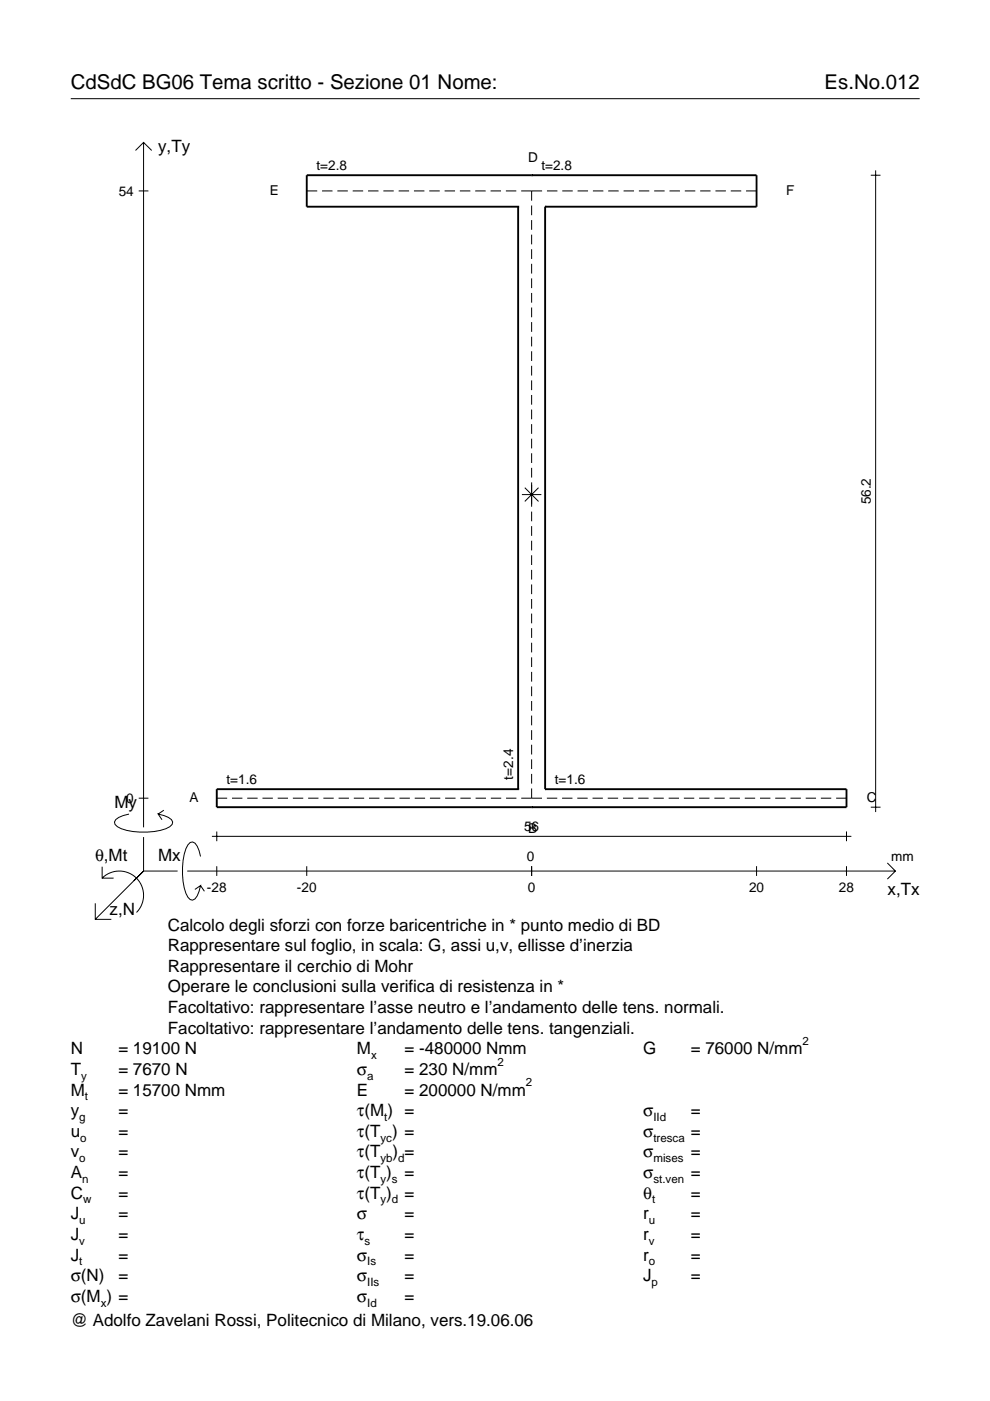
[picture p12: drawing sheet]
<svg xmlns="http://www.w3.org/2000/svg" width="210mm" height="297mm" viewBox="0 0 210 297" stroke-linecap="round" stroke-linejoin="round" font-family="sans-serif">
<g fill="none" stroke="#000" stroke-width=".21">
<path d="M15 20.9h180M28.7 31.9l1.7-1.7 1.8 1.7M30.4 30.2v145.2M184.6 37.2h2.1M185.7 36.1v136.1M29.4 40.5h2.1M65 40.5h2.3M68.3 40.5h2.2M71.5 40.5h2.2M74.8 40.5h2.2M78 40.5h2.2M81.3 40.5h2.2"/>
<path d="M84.5 40.5h2.2M87.8 40.5h2.2M91 40.5h2.2M94.3 40.5h2.2M97.5 40.5h2.2M100.8 40.5h2.2M104 40.5h2.2M107.3 40.5h2.2M110.5 40.5h4.4M112.7 40.5v2M112.7 43.6v2M112.7 46.7v2"/>
<path d="M112.7 49.8v2M112.7 52.8v2.1M112.7 55.9v2.1M112.7 59v2.1M116 40.5h2.2M119.2 40.5h2.2M122.5 40.5h2.2M125.7 40.5h2.2M129 40.5h2.2M132.2 40.5h2.2M135.5 40.5h2.2M138.7 40.5h2.2"/>
<path d="M141.9 40.5h2.3M145.2 40.5h2.2M148.4 40.5h2.3M151.7 40.5h2.2M154.9 40.5h2.3M158.2 40.5h2.2M112.7 62.1v2.1M112.7 65.2v2.1M112.7 68.3v2.1M112.7 71.4v2M112.7 74.5v2M112.7 77.6v2"/>
<path d="M112.7 80.7v2M112.7 83.7v2.1M112.7 86.8v2.1M112.7 89.9v2.1M112.7 93v2.1M112.7 96.1v2.1M112.7 99.2v2.1M110.7 104.9h4.1M111.3 103.4l2.9 2.9M112.7 102.3v5.1M112.7 108.5v2M112.7 111.6v2"/>
<path d="M112.7 114.6v2.1M112.7 117.7v2.1M114.2 103.4l-2.9 2.9M112.7 120.8v2.1M112.7 123.9v2.1M112.7 127v2.1M112.7 130.1v2.1M112.7 133.2v2M112.7 136.3v2M112.7 139.4v2M112.7 142.5v2M112.7 145.5v2.1"/>
<path d="M112.7 148.6v2.1M112.7 151.7v2.1M112.7 154.8v2.1M112.7 157.9v2.1M27.3 172.6a3.6 3.6 0 0 0-3 1.7l.1 .5a5.7 5.7 0 0 0 3.8 1.5 13.3 13.3 0 0 0 7.8-1l.5-.5 .1-.5a3.6 3.6 0 0 0-3.1-1.7l.8 1.2M29.4 169.2h2.1M30.4 177.5v7.2M34.7 171.8l-1.2 .8M44.9 177.3h135.6M46 169.2h2.2M46 176.3v2.1M49.2 169.2h2.2"/>
<path d="M52.4 169.2h2.2M55.6 169.2h2.2M58.9 169.2h2.2M62.1 169.2h2.2M65.3 169.2h2.2M68.6 169.2h2.2M71.8 169.2h2.2M75 169.2h2.2M78.2 169.2h2.2M81.5 169.2h2.2M84.7 169.2h2.2M87.9 169.2h2.2"/>
<path d="M91.2 169.2h2.1M94.4 169.2h2.2M97.6 169.2h2.2M100.8 169.2h2.2M104.1 169.2h2.2M107.3 169.2h2.2M110.5 169.2h4.4M112.7 161v2.1M112.7 164.1v2M112.7 167.2v2M115.9 169.2h2.2M119.2 169.2h2.2"/>
<path d="M122.4 169.2h2.2M125.6 169.2h2.2M128.9 169.2h2.2M132.1 169.2h2.2M135.3 169.2h2.2M138.5 169.2h2.2M141.8 169.2h2.2M145 169.2h2.2M148.2 169.2h2.2M151.5 169.2h2.2M154.7 169.2h2.2M157.9 169.2h2.2"/>
<path d="M161.1 169.2h2.2M164.4 169.2h2.2M167.6 169.2h2.2M170.8 169.2h2.2M174 169.2h2.2M177.3 169.2h2.2M179.5 176.3v2.1M184.6 171.1h2.1M20.2 191.5v3.4h3.4M21.7 186.2a5.1 5.1 0 0 1 7.2 0 5.1 5.1 0 0 1 0 7.3M21.7 183.8v2.4h2.4M30.4 184.7l-10.2 10.2"/>
<path d="M30.4 184.7l-2 2M30.4 184.7h7.2M39.7 184.7h150.1M42.5 181.6a3.6 3.6 0 0 0-1.7-3.1l-.5 .1a5.7 5.7 0 0 0-1.5 3.8 13.3 13.3 0 0 0 1 7.8l.5 .5 .5 .2a3.6 3.6 0 0 0 1.7-3.1l-1.2 .8M42.5 187.8l.8 1.2M46 183.7v2M65 183.7v2M112.7 183.7v2M160.4 183.7v2M179.5 183.7v2M188.1 183l1.7 1.7-1.7 1.7"/>
</g>
<path d="M112.7 37.2h.1M109.9 43.8h.1M109.9 43.8v123.5M109.9 43.8h-44.9v-6.6h95.4v6.6h-44.8M115.6 43.8h.1M115.6 43.8v123.5M109.9 167.3h.1M109.9 167.3h-63.9v3.8h133.5v-3.8h-63.9M112.7 171.1h.1M115.6 167.3h.1" fill="none" stroke="#000" stroke-width=".4"/>
<g font-size="4.3">
<text x="15" y="18.9">CdSdC BG06 Tema scritto - Sezione 01 Nome:</text>
<text x="174.8" y="18.9">Es.No.012</text>
</g>
<g font-size="3.6">
<text x="33.5" y="32.3">y,Ty</text>
<text x="24.3" y="171.3">My</text>
<text x="20.1" y="182.6">θ,Mt</text>
<text x="33.5" y="182.6">Mx</text>
<text x="188.2" y="189.8">x,Tx</text>
<text x="23.2" y="193.9">z,N</text>
<text x="35.6" y="197.3">Calcolo degli sforzi con forze baricentriche in * punto medio di BD</text>
<text x="35.6" y="201.7">Rappresentare sul foglio, in scala: G, assi u,v, ellisse d’inerzia</text>
<text x="35.6" y="206">Rappresentare il cerchio di Mohr</text>
<text x="35.6" y="210.4">Operare le conclusioni sulla verifica di resistenza in *</text>
<text x="35.6" y="214.8">Facoltativo: rappresentare l’asse neutro e l’andamento delle tens. normali.</text>
<text x="35.6" y="219.2">Facoltativo: rappresentare l’andamento delle tens. tangenziali.</text>
<text x="15" y="223.5">N</text>
<text x="15" y="227.9">T</text>
<text x="25.1" y="227.9">= 7670 N</text>
<text x="25.1" y="223.5">= 19100 N</text>
<text x="75.7" y="227.9">σ</text>
<text x="75.7" y="223.5">M</text>
<text x="85.8" y="223.5">= -480000 Nmm</text>
<text x="85.8" y="227.9">= 230 N/mm</text>
<text x="136.4" y="223.5">G</text>
<text x="146.5" y="223.5">= 76000 N/mm</text>
<text x="15" y="232.3">M</text>
<text x="25.1" y="232.3">= 15700 Nmm</text>
<text x="75.7" y="232.3">E</text>
<text x="85.8" y="232.3">= 200000 N/mm</text>
<text x="15" y="236.7">y</text>
<text x="25.1" y="236.7">=</text>
<text x="75.7" y="236.7">τ(M ) =</text>
<text x="136.4" y="236.7">σ</text>
<text x="146.5" y="236.7">=</text>
<text x="15" y="241">u</text>
<text x="15" y="245.4">v</text>
<text x="25.1" y="241">=</text>
<text x="25.1" y="245.4">=</text>
<text x="75.7" y="241">τ(T ) =</text>
<text x="75.7" y="245.4">τ(T</text>
<text x="83.3" y="245.4">) =</text>
<text x="136.4" y="241">σ</text>
<text x="136.4" y="245.4">σ</text>
<text x="146.5" y="241">=</text>
<text x="146.5" y="245.4">=</text>
<text x="15" y="249.8">A</text>
<text x="25.1" y="249.8">=</text>
<text x="75.7" y="249.8">τ(T )</text>
<text x="85.8" y="249.8">=</text>
<text x="136.4" y="249.8">σ</text>
<text x="146.5" y="249.8">=</text>
<text x="15" y="254.2">C</text>
<text x="25.1" y="254.2">=</text>
<text x="75.7" y="254.2">τ(T )</text>
<text x="85.8" y="254.2">=</text>
<text x="136.4" y="254.2">θ</text>
<text x="146.5" y="254.2">=</text>
<text x="15" y="258.5">J</text>
<text x="15" y="262.9">J</text>
<text x="25.1" y="258.5">=</text>
<text x="25.1" y="262.9">=</text>
<text x="75.7" y="258.5">σ</text>
<text x="75.7" y="262.9">τ</text>
<text x="85.8" y="262.9">=</text>
<text x="85.8" y="258.5">=</text>
<text x="136.4" y="258.5">r</text>
<text x="136.4" y="262.9">r</text>
<text x="146.5" y="258.5">=</text>
<text x="146.5" y="262.9">=</text>
<text x="15" y="267.3">J</text>
<text x="25.1" y="267.3">=</text>
<text x="75.7" y="267.3">σ</text>
<text x="85.8" y="267.3">=</text>
<text x="136.4" y="267.3">r</text>
<text x="146.5" y="267.3">=</text>
<text x="15" y="271.7">σ(N)</text>
<text x="25.1" y="271.7">=</text>
<text x="75.7" y="271.7">σ</text>
<text x="85.8" y="271.7">=</text>
<text x="136.4" y="271.7">J</text>
<text x="146.5" y="271.7">=</text>
<text x="15" y="281.2">@ Adolfo Zavelani Rossi, Politecnico di Milano, vers.19.06.06</text>
<text x="15" y="276">σ(M ) =</text>
<text x="75.7" y="276">σ</text>
<text x="85.8" y="276">=</text>
</g>
<g font-size="2.9">
<text x="112" y="34.3">D</text>
<text x="25.2" y="41.5">54</text>
<text x="57.2" y="41.4">E</text>
<text x="67.1" y="36.1">t=2.8</text>
<text x="114.8" y="36.1">t=2.8</text>
<text x="166.7" y="41.4">F</text>
<text x="184.6" y="106.9" transform="rotate(-90 184.6 106.9)">56.2</text>
<text x="48" y="166.3">t=1.6</text>
<text x="108.8" y="165.3" transform="rotate(-90 108.8 165.3)">t=2.4</text>
<text x="117.6" y="166.3">t=1.6</text>
<text x="26.8" y="170.2">0</text>
<text x="40.2" y="170.1">A</text>
<text x="183.8" y="170.1">C</text>
<text x="111.1" y="176.3">56</text>
<text x="112" y="176.5">B</text>
<text x="111.7" y="182.6">0</text>
<text x="189" y="182.6">mm</text>
<text x="43.9" y="189.1">-28</text>
<text x="63" y="189.1">-20</text>
<text x="111.9" y="189.1">0</text>
<text x="158.8" y="189.1">20</text>
<text x="177.9" y="189.1">28</text>
</g>
<g font-size="2.4">
<text x="170.2" y="221.5">2</text>
<text x="78.7" y="224.5">x</text>
<text x="105.5" y="225.9">2</text>
<text x="17.2" y="228.9">y</text>
<text x="18" y="233.3">t</text>
<text x="77.9" y="228.9">a</text>
<text x="111.5" y="230.3">2</text>
<text x="16.8" y="237.7">g</text>
<text x="81.5" y="237.7">t</text>
<text x="138.5" y="237.7">IId</text>
<text x="17" y="242">o</text>
<text x="80.7" y="242">yc</text>
<text x="138.5" y="242">tresca</text>
<text x="16.8" y="246.4">o</text>
<text x="17.4" y="250.8">n</text>
<text x="80.7" y="246.4">yb d</text>
<text x="80.7" y="250.8">y s</text>
<text x="138.5" y="246.4">mises</text>
<text x="138.5" y="250.8">st.ven</text>
<text x="17.6" y="255.2">w</text>
<text x="80.7" y="255.2">y d</text>
<text x="138.2" y="255.2">t</text>
<text x="16.8" y="259.5">u</text>
<text x="16.8" y="263.9">v</text>
<text x="77.3" y="263.9">s</text>
<text x="137.6" y="259.5">u</text>
<text x="137.6" y="263.9">v</text>
<text x="16.8" y="268.3">t</text>
<text x="77.9" y="268.3">Is</text>
<text x="137.6" y="268.3">o</text>
<text x="77.9" y="272.7">IIs</text>
<text x="138.2" y="272.7">p</text>
<text x="21.4" y="277">x</text>
<text x="77.9" y="277">Id</text>
</g>
</svg>
